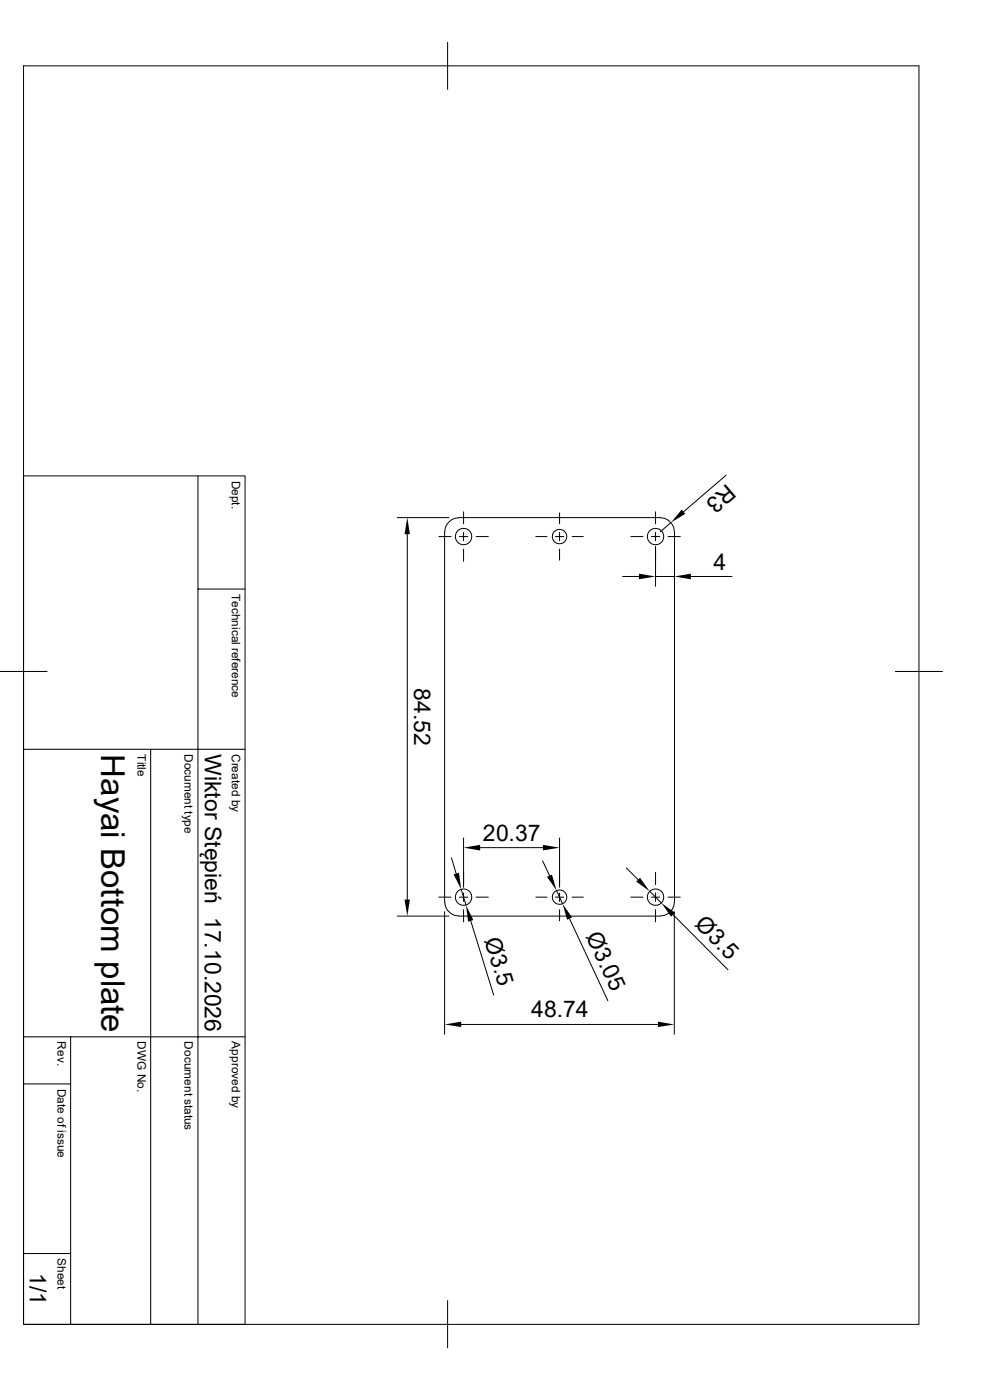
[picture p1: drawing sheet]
<svg xmlns="http://www.w3.org/2000/svg" width="210mm" height="297mm" viewBox="0 0 210 297" stroke-linecap="round" stroke-linejoin="round" font-family="sans-serif">
<g fill="none" stroke="#000" stroke-width=".21">
<path d="M5 14h189.9v267h-189.9zM95 9v10M5 101h47v180h-47M42 101v180M84.3 109.8h10.9M86.4 113.3v77.5M93.1 113.8h2.6M94.3 112.8v78.5M97.5 113.8h1.7M98.3 108.6v2.5M98.3 112.9v1.8M98.3 116.5v2.6"/>
<path d="M101 113.8h2.6M113.7 113.8h2.3M117.8 113.8h1.8M118.7 108.8v2.3M118.7 112.9v1.8M118.7 116.5v2.3M121.4 113.8h2.3M133.8 113.8h2.6M138.2 113.8h1.8M139.1 108.6v2.5M139.1 112.9v1.8M139.1 115.9v8.5"/>
<path d="M141.7 113.8h2.6M142.3 110.9l-2.2 1.9M143 112.8a3 3 0 0 0-2.9-2.9l-42.8-.1a3.1 3.1 0 0 0-2.9 3M143.1 112.8v78.5M154.1 100.8l-9.1 7.8M42 125h10M132.1 122.3h3.5M139.1 122.3h3.9M146.6 122.3h8.7M0 142.5h10M5 159h47M32 159v122"/>
<path d="M189.9 142.5h10M98.3 177.8v10.5M101.9 179.8h13.3M118.7 177.8v10.5M84.3 194.4h10.9M93.1 190.3h2.6M94.3 193.4v26M94.4 191.3a3 3 0 0 0 2.9 3M95.8 182l1 3.3M97.3 194.4h42.8M97.5 190.3h1.7M97.8 188.7l1 3.3"/>
<path d="M98.3 189.4v1.8M98.3 193v2.6M99.9 195.4l4.8 15.7M101 190.3h2.6M113.7 190.3h2.3M115.1 182.6l1.5 3.2M117.8 190.3h1.8M118.1 188.9l1.2 2.8M118.7 189.4v1.8M118.7 193v2.4M120.8 194.9l8.1 17.4M121.4 190.3h2.3"/>
<path d="M132.9 184.1l2.4 2.5M133.8 190.3h2.6M137.8 189.1l2.5 2.5M138.2 190.3h1.8M139.1 185.1v2.6M139.1 189.4v1.8M139.1 193v2.6M141.7 190.3h2.6M142.8 194.1l11.6 11.6M143 193.4v26M143 191.3a3 3 0 0 1-2.9 3M5 220h47"/>
<path d="M15 220v61M97.8 217.3h41.8M5 230h10M5 265.9h10M95 275.9v10.1"/>
<circle cx="98.3" cy="113.8" r="1.74"/>
<circle cx="118.7" cy="113.8" r="1.53"/>
<circle cx="139.1" cy="113.8" r="1.74"/>
<circle cx="98.3" cy="190.3" r="1.74"/>
<circle cx="118.7" cy="190.3" r="1.53"/>
<circle cx="139.1" cy="190.3" r="1.74"/>
</g>
<g fill="#000">
<path d="M86.4 109.8l.6 3.5h-1.2zM144.6 108.1l.8 .9-3.1 1.9zM135.6 121.7l3.5 .6-3.5 .6zM143 122.3l3.6-.6v1.2zM98.3 179.8l3.6-.6v1.2zM115.2 179.2l3.5 .6-3.5 .6zM85.8 190.8h1.2l-.6 3.6zM96.2 185.5l1.2-.3 .4 3.5zM98.8 192l1.6 3.2-1.1 .3zM116 186l1.1-.5 1 3.4zM119.3 191.7l2.1 2.9-1.1 .5zM135 187l.8-.8 2 2.9z"/>
<path d="M140.3 191.6l2.9 2-.8 .9zM94.3 217.3l3.5-.6v1.2zM139.6 216.7l3.4 .6-3.4 .6z"/>
</g>
<text font-size="7" x="21.5" y="160" transform="rotate(90 21.5 160)">Hayai Bottom plate</text>
<g font-size="4.9">
<text x="154.2" y="102.6" transform="rotate(139 154.2 102.6)">R3</text>
<text x="151.4" y="120.9">4</text>
<text x="87.8" y="146" transform="rotate(90 87.8 146)">84.52</text>
<text x="43.5" y="160" transform="rotate(90 43.5 160)">Wiktor Stępień 17.10.2026</text>
<text x="102.4" y="178.4">20.37</text>
<text x="147.2" y="196.3" transform="rotate(45 147.2 196.3)">Ø3.5</text>
<text x="102.7" y="199.4" transform="rotate(73 102.7 199.4)">Ø3.5</text>
<text x="124.2" y="198.5" transform="rotate(65 124.2 198.5)">Ø3.05</text>
<text x="112.6" y="215.9">48.74</text>
<text x="6.3" y="270" transform="rotate(90 6.3 270)">1/1</text>
</g>
<g font-size="2.5">
<text x="49.2" y="102" transform="rotate(90 49.2 102)">Dept.</text>
<text x="49.2" y="126" transform="rotate(90 49.2 126)">Technical reference</text>
<text x="29.2" y="160" transform="rotate(90 29.2 160)">Title</text>
<text x="39.2" y="160" transform="rotate(90 39.2 160)">Document type</text>
<text x="49.2" y="160" transform="rotate(90 49.2 160)">Created by</text>
<text x="12.2" y="220.9" transform="rotate(90 12.2 220.9)">Rev.</text>
<text x="29.2" y="220.9" transform="rotate(90 29.2 220.9)">DWG No.</text>
<text x="39.2" y="220.9" transform="rotate(90 39.2 220.9)">Document status</text>
<text x="49.2" y="220.9" transform="rotate(90 49.2 220.9)">Approved by</text>
<text x="12.2" y="231" transform="rotate(90 12.2 231)">Date of issue</text>
<text x="12.2" y="266.9" transform="rotate(90 12.2 266.9)">Sheet</text>
</g>
</svg>
